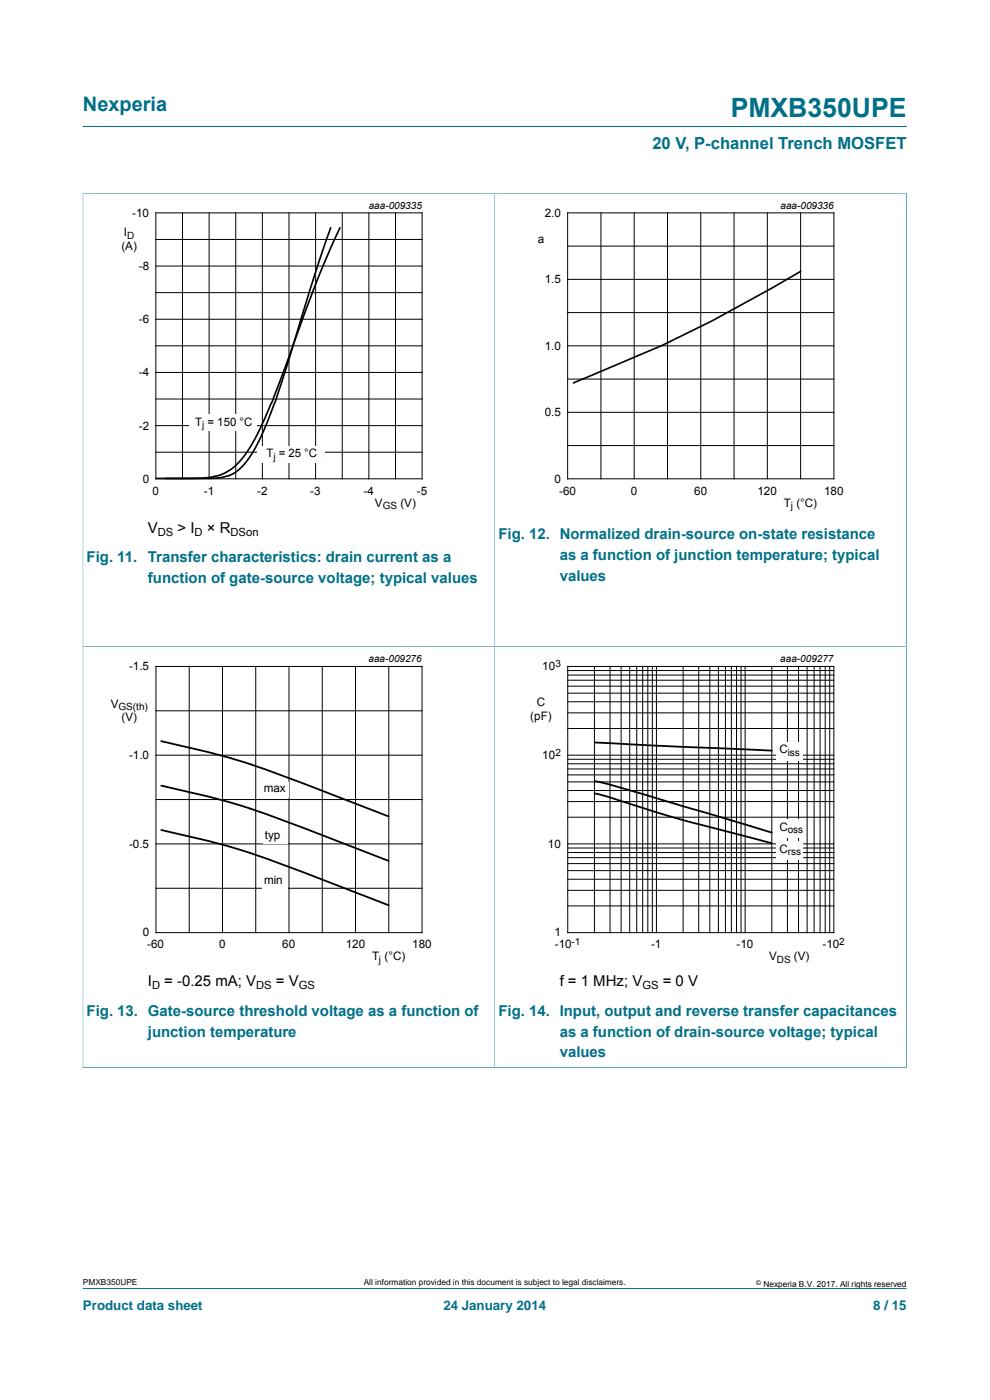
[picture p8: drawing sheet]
<svg xmlns="http://www.w3.org/2000/svg" width="210mm" height="297mm" viewBox="0 0 210 297" stroke-linecap="round" stroke-linejoin="round" font-family="sans-serif">
<path d="M17.6 26.8h174.7M17.6 40.9v96.3h87.3v-96.2h-87.4M17.6 273.3h174.7" fill="none" stroke="#007088" stroke-width=".21"/>
<path d="M20.4 42.3h81.8v66.3h-81.8z" fill="none" stroke="#fefefe" stroke-width=".21"/>
<g fill="none" stroke="#000" stroke-width=".21">
<path d="M33.1 45.2h56.4v56.4h-56.4zM33.1 50.8h56.4M33.1 56.4h56.4M38.7 45.2v56.4M44.4 45.2v56.4M50 45.2v56.4M55.7 45.2v56.4M61.3 45.2v56.4M66.9 45.2v56.4M72.6 45.2v56.4M78.2 45.2v56.4M83.9 45.2v56.4"/>
<path d="M33.1 62.1h56.4M33.1 73.4h56.4M33.1 67.7h56.4M33.1 79h56.4M33.1 84.7h56.4M33.1 95.9h56.4M33.1 90.3h56.4"/>
</g>
<path d="M70.1 48.3l-3.1 9.3-8.6 27.5-2.9 7.3-1.4 2.8-1.2 1.9-1.3 1.6-1.4 1.3-1.6 .9-1.3 .3-2.5 .3h-11.7M72.1 48.3l-1.9 4.2-3.1 7.5-9.3 25.1-3.1 6.9-2.4 4-1.4 1.8-1.4 1.3-1.6 1.1-1.5 .7-3.5 .5-7.8 .1" fill="none" stroke="#000" stroke-width=".35"/>
<g fill="#fefefe">
<path d="M40.2 88h14.4v3.4h-14.4z"/>
<path d="M54.6 94.7h14.4v3.5h-14.4z"/>
</g>
<path d="M192.3 40.9v96.3h-174.7v89.3M192.4 41h-87.5v185.5h-87.4" fill="none" stroke="#007088" stroke-width=".21"/>
<path d="M107.7 42.3h81.9v66.3h-81.9zM102.2 138.6h-81.8v66.3h81.8" fill="none" stroke="#fefefe" stroke-width=".21"/>
<g fill="none" stroke="#000" stroke-width=".21">
<path d="M120.4 45.2h56.5v56.4h-56.5zM120.4 59.3h56.5M120.4 52.2h56.5M127.5 45.2v56.4M134.5 45.2v56.4M141.6 45.2v56.4M148.6 45.2v56.4M155.7 45.2v56.4M162.8 45.2v56.4M169.8 45.2v56.4M120.4 73.4h56.5M120.4 66.3h56.5"/>
<path d="M120.4 94.5h56.5M120.4 87.5h56.5M120.4 80.4h56.5M33.1 141.4h56.4v56.5h-56.4zM33.1 150.8h56.4M40.1 141.4v56.5M47.2 141.4v56.5M54.2 141.4v56.5M61.3 141.4v56.5M68.4 141.4v56.5M75.4 141.4v56.5M82.5 141.4v56.5"/>
<path d="M33.1 160.2h56.4M33.1 169.6h56.4M33.1 179h56.4M33.1 188.4h56.4"/>
</g>
<path d="M169.8 57.6a302.9 302.9 0 0 1-48.2 23.6" fill="none" stroke="#000" stroke-width=".35"/>
<path d="M34.2 157.2a173 173 0 0 1 31.7 9.6l16.6 6.4M34.2 166.7a171.5 171.5 0 0 1 31.7 9.5l16.6 6.4M34.2 176.1a172.7 172.7 0 0 1 31.7 9.5l16.6 6.4" fill="none" stroke="#000" stroke-width=".38"/>
<g fill="#fefefe">
<path d="M55.6 165.8h5.6v3.4h-5.6z"/>
<path d="M55.8 175.7h5.2v3.4h-5.2z"/>
<path d="M55.7 185.2h5.4v3.4h-5.4z"/>
</g>
<path d="M192.4 226.5h-87.5v-89.3h87.4v89.3" fill="none" stroke="#007088" stroke-width=".21"/>
<path d="M189.6 138.6h-81.9v66.3h81.9" fill="none" stroke="#fefefe" stroke-width=".21"/>
<g fill="none" stroke="#000" stroke-width=".21">
<path d="M120.4 141.4h56.5v56.5h-56.5zM120.4 154.5h56.5M120.4 151.2h56.5M120.4 148.9h56.5M120.4 147.1h56.5M120.4 145.6h56.5M120.4 144.3h56.5M120.4 143.2h56.5M120.4 142.3h56.5M126.1 141.4v56.5M129.4 141.4v56.5M131.8 141.4v56.5"/>
<path d="M133.6 141.4v56.5M135.1 141.4v56.5M136.3 141.4v56.5M137.4 141.4v56.5M138.4 141.4v56.5M139.2 141.4v56.5M144.9 141.4v56.5M148.2 141.4v56.5M150.6 141.4v56.5M152.4 141.4v56.5M153.9 141.4v56.5M155.1 141.4v56.5"/>
<path d="M156.2 141.4v56.5M157.2 141.4v56.5M158.1 141.4v56.5M163.7 141.4v56.5M167 141.4v56.5M169.4 141.4v56.5M171.2 141.4v56.5M172.7 141.4v56.5M174 141.4v56.5M175 141.4v56.5M176 141.4v56.5M120.4 179.9h56.5"/>
<path d="M120.4 179h56.5M120.4 173.4h56.5M120.4 170.1h56.5M120.4 167.7h56.5M120.4 165.9h56.5M120.4 164.4h56.5M120.4 163.1h56.5M120.4 162h56.5M120.4 161.1h56.5M120.4 160.2h56.5M120.4 192.2h56.5M120.4 188.9h56.5"/>
<path d="M120.4 186.5h56.5M120.4 184.7h56.5M120.4 183.2h56.5M120.4 181.9h56.5M120.4 180.9h56.5"/>
</g>
<path d="M126.1 157.5l37.6 1.7M126.1 168.3l2.5 .6 16.3 5.1 18.8 4.9M126.1 165.7l2.5 .5 6.6 1.9 28.5 8.5" fill="none" stroke="#000" stroke-width=".38"/>
<g fill="#fefefe">
<path d="M164.7 157.5h5.6v4h-5.6z"/>
<path d="M164.7 173.8h5.6v4h-5.6z"/>
<path d="M164.7 178.5h5.6v4h-5.6z"/>
</g>
<text font-size="5.6" fill="#007088" x="155" y="24.8">PMXB350UPE</text>
<text font-size="4.2" fill="#007088" x="17.6" y="23.6">Nexperia</text>
<text font-size="3.5" fill="#007088" x="138.4" y="31.7">20 V, P-channel Trench MOSFET</text>
<g font-size="3.2">
<text x="31.4" y="113">V</text>
<text x="37.7" y="113">&gt; I</text>
<text x="43.9" y="113">× R</text>
<text x="31.4" y="209.2">I</text>
<text x="34.9" y="209.2">= -0.25 mA; V</text>
<text x="58.5" y="209.2">= V</text>
<text x="118.7" y="209.2">f = 1 MHz; V</text>
<text x="140.6" y="209.2">= 0 V</text>
</g>
<g font-size="3.2" fill="#007088">
<text x="18.4" y="119.3">Fig. 11.</text>
<text x="31.4" y="119.3">Transfer characteristics: drain current as a</text>
<text x="105.7" y="114.4">Fig. 12. Normalized drain-source on-state resistance</text>
<text x="118.7" y="118.8">as a function of junction temperature; typical</text>
<text x="31.4" y="123.7">function of gate-source voltage; typical values</text>
<text x="118.7" y="123.2">values</text>
<text x="18.4" y="215.5">Fig. 13. Gate-source threshold voltage as a function of</text>
<text x="105.7" y="215.5">Fig. 14. Input, output and reverse transfer capacitances</text>
<text x="31.4" y="219.9">junction temperature</text>
<text x="118.7" y="219.9">as a function of drain-source voltage; typical</text>
<text x="118.7" y="224.3">values</text>
</g>
<g font-size="2.8" fill="#007088">
<text x="17.6" y="277.9">Product data sheet</text>
<text x="94" y="277.9">24 January 2014</text>
<text x="185.2" y="277.9">8 / 15</text>
</g>
<g font-size="2.5">
<text x="28" y="46">-10</text>
<text x="115.5" y="46">2.0</text>
<text x="25.8" y="53.1">(A)</text>
<text x="26.3" y="50.1">I</text>
<text x="114.1" y="51.5">a</text>
<text x="29.4" y="57.3">-8</text>
<text x="115.5" y="60.1">1.5</text>
<text x="29.4" y="68.6">-6</text>
<text x="115.5" y="74.2">1.0</text>
<text x="29.4" y="79.8">-4</text>
<text x="115.5" y="88.3">0.5</text>
<text x="29.4" y="91.1">-2</text>
<text x="41.4" y="90.3">T = 150</text>
<text x="50.8" y="90.3">°C</text>
<text x="56.5" y="97.1">T = 25 °C</text>
<text x="30.3" y="102.4">0</text>
<text x="32.4" y="105">0</text>
<text x="43.2" y="105">-1</text>
<text x="54.5" y="105">-2</text>
<text x="65.8" y="105">-3</text>
<text x="77.1" y="105">-4</text>
<text x="79.5" y="107.5">V</text>
<text x="84.9" y="107.5">(V)</text>
<text x="88.4" y="105">-5</text>
<text x="117.6" y="102.4">0</text>
<text x="118.6" y="105">-60</text>
<text x="133.8" y="105">0</text>
<text x="147.3" y="105">60</text>
<text x="160.7" y="105">120</text>
<text x="166.3" y="107.5">T (°C)</text>
<text x="174.8" y="105">180</text>
<text x="27.4" y="142.2">-1.5</text>
<text x="115" y="142.2">10</text>
<text x="113.9" y="149.7">C</text>
<text x="23.5" y="150.1">V</text>
<text x="25.8" y="153">(V)</text>
<text x="112.5" y="152.7">(pF)</text>
<text x="27.4" y="161.1">-1.0</text>
<text x="115" y="161.1">10</text>
<text x="165.3" y="159.8">C</text>
<text x="55.9" y="168.1">max</text>
<text x="27.4" y="179.9">-0.5</text>
<text x="56.2" y="178">typ</text>
<text x="116.2" y="179.9">10</text>
<text x="165.3" y="176.2">C</text>
<text x="165.3" y="180.9">C</text>
<text x="56" y="187.5">min</text>
<text x="30.3" y="198.7">0</text>
<text x="31.2" y="201.2">-60</text>
<text x="46.5" y="201.2">0</text>
<text x="59.9" y="201.2">60</text>
<text x="73.3" y="201.2">120</text>
<text x="78.9" y="203.7">T (°C)</text>
<text x="87.4" y="201.2">180</text>
<text x="117.6" y="198.7">1</text>
<text x="117.7" y="201.2">-10</text>
<text x="138.1" y="201.2">-1</text>
<text x="156.2" y="201.2">-10</text>
<text x="163.2" y="203.7">V</text>
<text x="168.4" y="203.7">(V)</text>
<text x="174.5" y="201.2">-10</text>
</g>
<g font-size="2.4">
<text x="33.5" y="113.6">DS</text>
<text x="41.3" y="113.6">D</text>
<text x="48.9" y="113.6">DSon</text>
<text x="32.3" y="209.8">D</text>
<text x="54.3" y="209.8">DS</text>
<text x="63.4" y="209.8">GS</text>
<text x="136.3" y="209.8">GS</text>
</g>
<g font-size="2.1">
<text x="78.2" y="44.3">aaa-009335</text>
<text x="165.6" y="44.3">aaa-009336</text>
<text x="27" y="50.6">D</text>
<text x="42.9" y="90.8">j</text>
<text x="58" y="97.5">j</text>
<text x="81.2" y="108">GS</text>
<text x="167.8" y="108">j</text>
<text x="78.2" y="140.5">aaa-009276</text>
<text x="117.8" y="141.5">3</text>
<text x="165.5" y="140.5">aaa-009277</text>
<text x="25.1" y="150.6">GS(th)</text>
<text x="117.8" y="160.3">2</text>
<text x="167.1" y="160.4">i</text>
<text x="167.5" y="160.4">ss</text>
<text x="167.1" y="176.7">oss</text>
<text x="167.1" y="181.4">rss</text>
<text x="121.3" y="200.4">-1</text>
<text x="178" y="200.4">2</text>
<text x="80.4" y="204.2">j</text>
<text x="164.8" y="204.2">DS</text>
</g>
<g font-size="1.8">
<text x="17.6" y="272.7">PMXB350UPE</text>
<text x="77.2" y="272.7">All information provided in this document is subject to legal disclaimers.</text>
<text x="161.9" y="273">Nexperia B.V. 2017. All rights reserved</text>
</g>
<text font-size="1.4" x="160.4" y="272.6">©</text>
</svg>
